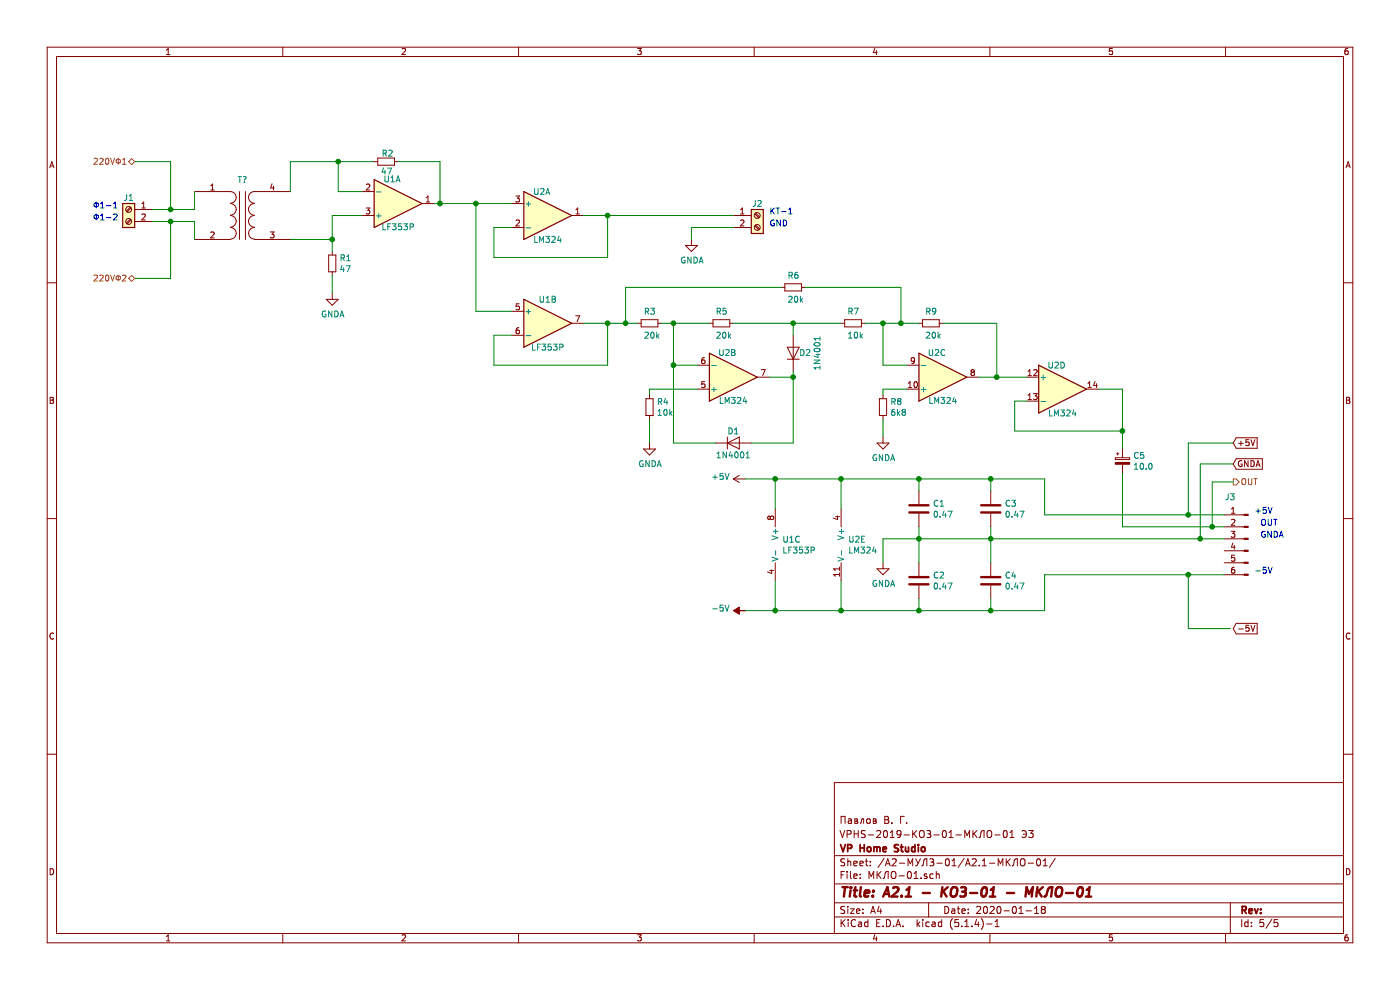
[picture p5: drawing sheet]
EESchema Schematic File Version 4
LIBS:MAIN-cache
EELAYER 30 0
EELAYER END
$Descr A4 11693 8268
encoding utf-8
Sheet 5 5
Title "A2.1 - КОЗ-01 - МКЛО-01"
Date "2020-01-18"
Rev ""
Comp "VP Home Studio"
Comment1 "VPHS-2019-КОЗ-01-МКЛО-01 Э3"
Comment2 "Павлов В. Г."
Comment3 ""
Comment4 ""
$EndDescr
$Comp
L Amplifier_Operational:LM358 U1
U 1 1
P 3325 1700
F 0 "U1" H 3275 1500 50  0000 C CNN
F 1 "LF353P" H 3325 1900 50  0000 C CNN
F 2 "Package_DIP:DIP-8_W7.62mm" H 3325 1700 50  0001 C CNN
F 3 "http://www.ti.com/lit/ds/symlink/lm2904-n.pdf" H 3325 1700 50  0001 C CNN
	1    3325 1700
	1    0    0    1   
$EndComp
$Comp
L Amplifier_Operational:LM358 U1
U 2 1
P 4575 2700
F 0 "U1" H 4575 2900 50  0000 C CNN
F 1 "LF353P" H 4575 2500 50  0000 C CNN
F 2 "Package_DIP:DIP-8_W7.62mm" H 4575 2700 50  0001 C CNN
F 3 "http://www.ti.com/lit/ds/symlink/lm2904-n.pdf" H 4575 2700 50  0001 C CNN
	2    4575 2700
	1    0    0    -1  
$EndComp
$Comp
L Amplifier_Operational:LM324 U2
U 1 1
P 4575 1800
F 0 "U2" H 4525 2000 50  0000 C CNN
F 1 "LM324" H 4575 1600 50  0000 C CNN
F 2 "Package_DIP:DIP-14_W7.62mm" H 4525 1900 50  0001 C CNN
F 3 "http://www.ti.com/lit/ds/symlink/lm2902-n.pdf" H 4625 2000 50  0001 C CNN
	1    4575 1800
	1    0    0    -1  
$EndComp
$Comp
L Amplifier_Operational:LM324 U2
U 2 1
P 6125 3150
F 0 "U2" H 6075 2950 50  0000 C CNN
F 1 "LM324" H 6125 3350 50  0000 C CNN
F 2 "Package_DIP:DIP-14_W7.62mm" H 6075 3250 50  0001 C CNN
F 3 "http://www.ti.com/lit/ds/symlink/lm2902-n.pdf" H 6175 3350 50  0001 C CNN
	2    6125 3150
	1    0    0    1   
$EndComp
$Comp
L Amplifier_Operational:LM324 U2
U 3 1
P 7875 3150
F 0 "U2" H 7825 2950 50  0000 C CNN
F 1 "LM324" H 7875 3350 50  0000 C CNN
F 2 "Package_DIP:DIP-14_W7.62mm" H 7825 3250 50  0001 C CNN
F 3 "http://www.ti.com/lit/ds/symlink/lm2902-n.pdf" H 7925 3350 50  0001 C CNN
	3    7875 3150
	1    0    0    1   
$EndComp
$Comp
L Amplifier_Operational:LM324 U2
U 4 1
P 8875 3250
F 0 "U2" H 8825 3450 50  0000 C CNN
F 1 "LM324" H 8875 3050 50  0000 C CNN
F 2 "Package_DIP:DIP-14_W7.62mm" H 8825 3350 50  0001 C CNN
F 3 "http://www.ti.com/lit/ds/symlink/lm2902-n.pdf" H 8925 3450 50  0001 C CNN
	4    8875 3250
	1    0    0    -1  
$EndComp
$Comp
L Device:Transformer_1P_1S T?
U 1 1
P 2025 1800
F 0 "T?" H 2025 2100 50  0000 C CNN
F 1 "Transformer_1P_1S" H 1975 1550 50  0001 C CNN
F 2 "Transformer_THT:Transformer_37x44" H 2025 1800 50  0001 C CNN
F 3 "~" H 2025 1800 50  0001 C CNN
	1    2025 1800
	1    0    0    -1  
$EndComp
$Comp
L Device:R_Small R3
U 1 1
P 5425 2700
F 0 "R3" V 5325 2650 50  0000 L CNN
F 1 "20k" V 5525 2650 50  0000 L CNN
F 2 "Resistor_THT:R_Axial_DIN0204_L3.6mm_D1.6mm_P7.62mm_Horizontal" H 5425 2700 50  0001 C CNN
F 3 "~" H 5425 2700 50  0001 C CNN
	1    5425 2700
	0    1    1    0   
$EndComp
$Comp
L Device:R_Small R2
U 1 1
P 3225 1350
F 0 "R2" V 3155 1310 50  0000 L CNN
F 1 "47" V 3305 1305 50  0000 L CNN
F 2 "Resistor_THT:R_Axial_DIN0204_L3.6mm_D1.6mm_P7.62mm_Horizontal" H 3225 1350 50  0001 C CNN
F 3 "~" H 3225 1350 50  0001 C CNN
	1    3225 1350
	0    1    1    0   
$EndComp
$Comp
L Device:R_Small R1
U 1 1
P 2775 2200
F 0 "R1" H 2834 2246 50  0000 L CNN
F 1 "47" H 2834 2155 50  0000 L CNN
F 2 "Resistor_THT:R_Axial_DIN0204_L3.6mm_D1.6mm_P7.62mm_Horizontal" H 2775 2200 50  0001 C CNN
F 3 "~" H 2775 2200 50  0001 C CNN
	1    2775 2200
	1    0    0    -1  
$EndComp
$Comp
L Device:R_Small R5
U 1 1
P 6025 2700
F 0 "R5" V 5925 2650 50  0000 L CNN
F 1 "20k" V 6125 2650 50  0000 L CNN
F 2 "Resistor_THT:R_Axial_DIN0204_L3.6mm_D1.6mm_P7.62mm_Horizontal" H 6025 2700 50  0001 C CNN
F 3 "~" H 6025 2700 50  0001 C CNN
	1    6025 2700
	0    1    1    0   
$EndComp
$Comp
L Device:R_Small R6
U 1 1
P 6625 2400
F 0 "R6" V 6525 2350 50  0000 L CNN
F 1 "20k" V 6725 2350 50  0000 L CNN
F 2 "Resistor_THT:R_Axial_DIN0204_L3.6mm_D1.6mm_P7.62mm_Horizontal" H 6625 2400 50  0001 C CNN
F 3 "~" H 6625 2400 50  0001 C CNN
	1    6625 2400
	0    1    1    0   
$EndComp
$Comp
L Device:R_Small R4
U 1 1
P 5425 3400
F 0 "R4" H 5484 3446 50  0000 L CNN
F 1 "10k" H 5484 3355 50  0000 L CNN
F 2 "Resistor_THT:R_Axial_DIN0204_L3.6mm_D1.6mm_P7.62mm_Horizontal" H 5425 3400 50  0001 C CNN
F 3 "~" H 5425 3400 50  0001 C CNN
	1    5425 3400
	1    0    0    -1  
$EndComp
$Comp
L Device:R_Small R8
U 1 1
P 7375 3400
F 0 "R8" H 7434 3446 50  0000 L CNN
F 1 "6k8" H 7434 3355 50  0000 L CNN
F 2 "Resistor_THT:R_Axial_DIN0204_L3.6mm_D1.6mm_P7.62mm_Horizontal" H 7375 3400 50  0001 C CNN
F 3 "~" H 7375 3400 50  0001 C CNN
	1    7375 3400
	1    0    0    -1  
$EndComp
$Comp
L Device:R_Small R9
U 1 1
P 7775 2700
F 0 "R9" V 7675 2650 50  0000 L CNN
F 1 "20k" V 7875 2650 50  0000 L CNN
F 2 "Resistor_THT:R_Axial_DIN0204_L3.6mm_D1.6mm_P7.62mm_Horizontal" H 7775 2700 50  0001 C CNN
F 3 "~" H 7775 2700 50  0001 C CNN
	1    7775 2700
	0    1    1    0   
$EndComp
$Comp
L Device:R_Small R7
U 1 1
P 7125 2700
F 0 "R7" V 7025 2650 50  0000 L CNN
F 1 "10k" V 7225 2650 50  0000 L CNN
F 2 "Resistor_THT:R_Axial_DIN0204_L3.6mm_D1.6mm_P7.62mm_Horizontal" H 7125 2700 50  0001 C CNN
F 3 "~" H 7125 2700 50  0001 C CNN
	1    7125 2700
	0    1    1    0   
$EndComp
$Comp
L Connector:Conn_01x06_Male J3
U 1 1
P 10425 4500
F 0 "J3" H 10575 4850 50  0000 C CNN
F 1 "Conn_01x06_Male" H 10525 4100 50  0001 C CNN
F 2 "Connector_Stocko:Stocko_MKS_1656-6-0-606_1x6_P2.50mm_Vertical" H 10425 4500 50  0001 C CNN
F 3 "~" H 10425 4500 50  0001 C CNN
	1    10425 4500
	-1   0    0    -1  
$EndComp
$Comp
L Connector:Screw_Terminal_01x02 J1
U 1 1
P 1075 1750
F 0 "J1" H 1075 1850 50  0000 C CNN
F 1 "Screw_Terminal_01x02" H 1075 1550 50  0001 C CNN
F 2 "TerminalBlock_RND:TerminalBlock_RND_205-00001_1x02_P5.00mm_Horizontal" H 1075 1750 50  0001 C CNN
F 3 "~" H 1075 1750 50  0001 C CNN
	1    1075 1750
	-1   0    0    -1  
$EndComp
$Comp
L Device:CP_Small C5
U 1 1
P 9375 3850
F 0 "C5" H 9463 3896 50  0000 L CNN
F 1 "10.0" H 9463 3805 50  0000 L CNN
F 2 "Capacitor_THT:CP_Radial_D6.3mm_P2.50mm" H 9375 3850 50  0001 C CNN
F 3 "~" H 9375 3850 50  0001 C CNN
	1    9375 3850
	1    0    0    -1  
$EndComp
$Comp
L Device:C C3
U 1 1
P 8275 4250
F 0 "C3" H 8390 4296 50  0000 L CNN
F 1 "0.47" H 8390 4205 50  0000 L CNN
F 2 "Capacitor_THT:C_Disc_D5.0mm_W2.5mm_P5.00mm" H 8313 4100 50  0001 C CNN
F 3 "~" H 8275 4250 50  0001 C CNN
	1    8275 4250
	1    0    0    -1  
$EndComp
$Comp
L Device:C C1
U 1 1
P 7675 4250
F 0 "C1" H 7790 4296 50  0000 L CNN
F 1 "0.47" H 7790 4205 50  0000 L CNN
F 2 "Capacitor_THT:C_Disc_D5.0mm_W2.5mm_P5.00mm" H 7713 4100 50  0001 C CNN
F 3 "~" H 7675 4250 50  0001 C CNN
	1    7675 4250
	1    0    0    -1  
$EndComp
$Comp
L Device:C C4
U 1 1
P 8275 4850
F 0 "C4" H 8390 4896 50  0000 L CNN
F 1 "0.47" H 8390 4805 50  0000 L CNN
F 2 "Capacitor_THT:C_Disc_D5.0mm_W2.5mm_P5.00mm" H 8313 4700 50  0001 C CNN
F 3 "~" H 8275 4850 50  0001 C CNN
	1    8275 4850
	1    0    0    -1  
$EndComp
$Comp
L Device:C C2
U 1 1
P 7675 4850
F 0 "C2" H 7790 4896 50  0000 L CNN
F 1 "0.47" H 7790 4805 50  0000 L CNN
F 2 "Capacitor_THT:C_Disc_D5.0mm_W2.5mm_P5.00mm" H 7713 4700 50  0001 C CNN
F 3 "~" H 7675 4850 50  0001 C CNN
	1    7675 4850
	1    0    0    -1  
$EndComp
$Comp
L Diode:1N4001 D1
U 1 1
P 6125 3700
F 0 "D1" H 6125 3800 50  0000 C CNN
F 1 "1N4001" H 6125 3600 50  0000 C CNN
F 2 "Diode_THT:D_DO-41_SOD81_P10.16mm_Horizontal" H 6125 3525 50  0001 C CNN
F 3 "http://www.vishay.com/docs/88503/1n4001.pdf" H 6125 3700 50  0001 C CNN
	1    6125 3700
	1    0    0    -1  
$EndComp
$Comp
L Diode:1N4001 D2
U 1 1
P 6625 2950
F 0 "D2" V 6625 2850 50  0000 C CNN
F 1 "1N4001" H 6625 2750 50  0000 C CNN
F 2 "Diode_THT:D_DO-41_SOD81_P10.16mm_Horizontal" H 6625 2775 50  0001 C CNN
F 3 "http://www.vishay.com/docs/88503/1n4001.pdf" H 6625 2950 50  0001 C CNN
	1    6625 2950
	0    -1   -1   0   
$EndComp
$Comp
L Connector:Screw_Terminal_01x02 J2
U 1 1
P 6325 1800
F 0 "J2" H 6325 1900 50  0000 C CNN
F 1 "Screw_Terminal_01x02" H 6325 1600 50  0001 C CNN
F 2 "TerminalBlock_RND:TerminalBlock_RND_205-00001_1x02_P5.00mm_Horizontal" H 6325 1800 50  0001 C CNN
F 3 "~" H 6325 1800 50  0001 C CNN
	1    6325 1800
	1    0    0    -1  
$EndComp
Wire Wire Line
	1275 1750 1425 1750
Wire Wire Line
	1625 1750 1625 1600
Wire Wire Line
	1625 2000 1625 1850
Wire Wire Line
	1625 1850 1425 1850
Wire Wire Line
	2425 1600 2425 1350
Wire Wire Line
	2425 1350 2825 1350
Wire Wire Line
	3025 1600 2825 1600
Wire Wire Line
	2825 1600 2825 1350
Connection ~ 2825 1350
Wire Wire Line
	2825 1350 3125 1350
Wire Wire Line
	3025 1800 2775 1800
Wire Wire Line
	2775 1800 2775 2000
Wire Wire Line
	2425 2000 2775 2000
Connection ~ 2775 2000
Wire Wire Line
	2775 2000 2775 2100
Wire Wire Line
	3625 1700 3675 1700
Wire Wire Line
	3325 1350 3675 1350
Wire Wire Line
	3675 1350 3675 1700
Connection ~ 3675 1700
Wire Wire Line
	3675 1700 3975 1700
Wire Wire Line
	4275 1900 4125 1900
Wire Wire Line
	4125 1900 4125 2150
Wire Wire Line
	4125 2150 5075 2150
Wire Wire Line
	5075 2150 5075 1800
Wire Wire Line
	4875 1800 5075 1800
Connection ~ 5075 1800
Wire Wire Line
	4275 2600 3975 2600
Wire Wire Line
	3975 2600 3975 1700
Connection ~ 3975 1700
Wire Wire Line
	3975 1700 4275 1700
Wire Wire Line
	4275 2800 4125 2800
Wire Wire Line
	4125 2800 4125 3050
Wire Wire Line
	4125 3050 5075 3050
Wire Wire Line
	5075 3050 5075 2700
Wire Wire Line
	5075 2700 4875 2700
Wire Wire Line
	5325 2700 5225 2700
Connection ~ 5075 2700
Wire Wire Line
	5925 2700 5625 2700
Wire Wire Line
	5825 3050 5625 3050
Wire Wire Line
	5625 3050 5625 2700
Connection ~ 5625 2700
Wire Wire Line
	5625 2700 5525 2700
Wire Wire Line
	5825 3250 5425 3250
Wire Wire Line
	5425 3250 5425 3300
Wire Wire Line
	5975 3700 5625 3700
Wire Wire Line
	5625 3700 5625 3050
Connection ~ 5625 3050
Wire Wire Line
	6425 3150 6625 3150
Wire Wire Line
	6625 3150 6625 3100
Wire Wire Line
	6275 3700 6625 3700
Wire Wire Line
	6625 3700 6625 3150
Connection ~ 6625 3150
Wire Wire Line
	6125 2700 6625 2700
Wire Wire Line
	6625 2800 6625 2700
Connection ~ 6625 2700
Wire Wire Line
	6625 2700 7025 2700
Wire Wire Line
	6525 2400 5225 2400
Wire Wire Line
	5225 2400 5225 2700
Connection ~ 5225 2700
Wire Wire Line
	5225 2700 5075 2700
Wire Wire Line
	7225 2700 7375 2700
Wire Wire Line
	6725 2400 7525 2400
Wire Wire Line
	7525 2400 7525 2700
Connection ~ 7525 2700
Wire Wire Line
	7525 2700 7675 2700
Wire Wire Line
	7575 3050 7375 3050
Wire Wire Line
	7375 3050 7375 2700
Connection ~ 7375 2700
Wire Wire Line
	7375 2700 7525 2700
Wire Wire Line
	7575 3250 7375 3250
Wire Wire Line
	7375 3250 7375 3300
Wire Wire Line
	8175 3150 8325 3150
Wire Wire Line
	7875 2700 8325 2700
Wire Wire Line
	8325 2700 8325 3150
Connection ~ 8325 3150
Wire Wire Line
	8325 3150 8575 3150
Wire Wire Line
	8575 3350 8475 3350
Wire Wire Line
	8475 3350 8475 3600
Wire Wire Line
	8475 3600 9375 3600
Wire Wire Line
	9375 3600 9375 3250
Wire Wire Line
	9375 3250 9175 3250
Wire Wire Line
	9375 3750 9375 3600
Connection ~ 9375 3600
Wire Wire Line
	9375 3950 9375 4400
Wire Wire Line
	9375 4400 10125 4400
Wire Wire Line
	10225 4300 9925 4300
Wire Wire Line
	8725 4300 8725 4000
Wire Wire Line
	8725 4000 8275 4000
Wire Wire Line
	7675 4100 7675 4000
Wire Wire Line
	8275 4100 8275 4000
Connection ~ 8275 4000
Wire Wire Line
	8275 4000 7675 4000
Wire Wire Line
	8725 5100 8725 4800
Wire Wire Line
	8725 4800 9925 4800
Wire Wire Line
	8275 5000 8275 5100
Connection ~ 8275 5100
Wire Wire Line
	8275 5100 8725 5100
Wire Wire Line
	7675 5000 7675 5100
Wire Wire Line
	7675 5100 8275 5100
Wire Wire Line
	7675 4400 7675 4500
Wire Wire Line
	8275 4500 7675 4500
Connection ~ 8275 4500
Wire Wire Line
	8275 4500 8275 4700
Connection ~ 7675 4500
Wire Wire Line
	7675 4500 7675 4700
Wire Wire Line
	8275 4500 10025 4500
Wire Wire Line
	8275 4400 8275 4500
Wire Wire Line
	7025 4850 7025 5100
Wire Wire Line
	6475 5100 7025 5100
Wire Wire Line
	6475 4850 6475 5100
Wire Wire Line
	7025 4000 6475 4000
Wire Wire Line
	7025 4250 7025 4000
Wire Wire Line
	6475 4000 6475 4250
$Comp
L Amplifier_Operational:LM358 U1
U 3 1
P 6575 4550
F 0 "U1" H 6533 4596 50  0000 L CNN
F 1 "LF353P" H 6533 4505 50  0000 L CNN
F 2 "Package_DIP:DIP-8_W7.62mm" H 6575 4550 50  0001 C CNN
F 3 "http://www.ti.com/lit/ds/symlink/lm2904-n.pdf" H 6575 4550 50  0001 C CNN
	3    6575 4550
	1    0    0    -1  
$EndComp
$Comp
L Amplifier_Operational:LM324 U2
U 5 1
P 7125 4550
F 0 "U2" H 7083 4596 50  0000 L CNN
F 1 "LM324" H 7083 4505 50  0000 L CNN
F 2 "Package_DIP:DIP-14_W7.62mm" H 7075 4650 50  0001 C CNN
F 3 "http://www.ti.com/lit/ds/symlink/lm2902-n.pdf" H 7175 4750 50  0001 C CNN
	5    7125 4550
	1    0    0    -1  
$EndComp
Text Notes 10475 4300 0    50   ~ 0
+5V
Text Notes 10525 4400 0    50   ~ 0
OUT
Text Notes 10525 4500 0    50   ~ 0
GNDA
Text Notes 10475 4800 0    50   ~ 0
-5V
Text Notes 775  1750 0    50   ~ 0
Ф1-1
Text Notes 775  1850 0    50   ~ 0
Ф1-2
Text Notes 6425 1800 0    50   ~ 0
КТ-1
Text Notes 6425 1900 0    50   ~ 0
GND
$Comp
L power:GNDA #PWR?
U 1 1
P 5775 2000
F 0 "#PWR?" H 5775 1750 50  0001 C CNN
F 1 "GNDA" H 5780 1827 50  0000 C CNN
F 2 "" H 5775 2000 50  0001 C CNN
F 3 "" H 5775 2000 50  0001 C CNN
	1    5775 2000
	1    0    0    -1  
$EndComp
$Comp
L power:GNDA #PWR?
U 1 1
P 2775 2450
F 0 "#PWR?" H 2775 2200 50  0001 C CNN
F 1 "GNDA" H 2780 2277 50  0000 C CNN
F 2 "" H 2775 2450 50  0001 C CNN
F 3 "" H 2775 2450 50  0001 C CNN
	1    2775 2450
	1    0    0    -1  
$EndComp
$Comp
L power:GNDA #PWR?
U 1 1
P 5425 3700
F 0 "#PWR?" H 5425 3450 50  0001 C CNN
F 1 "GNDA" H 5430 3527 50  0000 C CNN
F 2 "" H 5425 3700 50  0001 C CNN
F 3 "" H 5425 3700 50  0001 C CNN
	1    5425 3700
	1    0    0    -1  
$EndComp
$Comp
L power:GNDA #PWR?
U 1 1
P 7375 3650
F 0 "#PWR?" H 7375 3400 50  0001 C CNN
F 1 "GNDA" H 7380 3477 50  0000 C CNN
F 2 "" H 7375 3650 50  0001 C CNN
F 3 "" H 7375 3650 50  0001 C CNN
	1    7375 3650
	1    0    0    -1  
$EndComp
$Comp
L power:GNDA #PWR?
U 1 1
P 7375 4700
F 0 "#PWR?" H 7375 4450 50  0001 C CNN
F 1 "GNDA" H 7380 4527 50  0000 C CNN
F 2 "" H 7375 4700 50  0001 C CNN
F 3 "" H 7375 4700 50  0001 C CNN
	1    7375 4700
	1    0    0    -1  
$EndComp
Wire Wire Line
	7375 4700 7375 4500
Wire Wire Line
	7375 4500 7675 4500
Wire Wire Line
	7375 3650 7375 3500
Wire Wire Line
	5425 3500 5425 3700
Wire Wire Line
	2775 2450 2775 2300
Wire Wire Line
	7025 4000 7675 4000
Connection ~ 7025 4000
Connection ~ 7675 4000
Wire Wire Line
	7025 5100 7675 5100
Connection ~ 7025 5100
Connection ~ 7675 5100
Wire Wire Line
	5775 2000 5775 1900
Wire Wire Line
	5775 1900 6125 1900
Wire Wire Line
	5075 1800 6125 1800
$Comp
L power:+5V #PWR?
U 1 1
P 6225 4000
F 0 "#PWR?" H 6225 3850 50  0001 C CNN
F 1 "+5V" V 6240 4128 50  0000 L CNN
F 2 "" H 6225 4000 50  0001 C CNN
F 3 "" H 6225 4000 50  0001 C CNN
	1    6225 4000
	0    -1   -1   0   
$EndComp
$Comp
L power:-5V #PWR?
U 1 1
P 6225 5100
F 0 "#PWR?" H 6225 5200 50  0001 C CNN
F 1 "-5V" V 6240 5228 50  0000 L CNN
F 2 "" H 6225 5100 50  0001 C CNN
F 3 "" H 6225 5100 50  0001 C CNN
	1    6225 5100
	0    -1   -1   0   
$EndComp
Wire Wire Line
	6225 5100 6475 5100
Connection ~ 6475 5100
Wire Wire Line
	6225 4000 6475 4000
Connection ~ 6475 4000
Text GLabel 10300 3700 2    50   Input ~ 0
+5V
Text GLabel 10300 5250 2    50   Input ~ 0
-5V
Text GLabel 10300 3875 2    50   Input ~ 0
GNDA
Text HLabel 10300 4025 2    50   Output ~ 0
OUT
Wire Wire Line
	10300 4025 10125 4025
Wire Wire Line
	10125 4025 10125 4400
Connection ~ 10125 4400
Wire Wire Line
	10125 4400 10225 4400
Wire Wire Line
	10300 3875 10025 3875
Wire Wire Line
	10025 3875 10025 4500
Connection ~ 10025 4500
Wire Wire Line
	10025 4500 10225 4500
Wire Wire Line
	10300 3700 9925 3700
Wire Wire Line
	9925 3700 9925 4300
Connection ~ 9925 4300
Wire Wire Line
	9925 4300 8725 4300
Wire Wire Line
	10275 5250 9925 5250
Wire Wire Line
	9925 5250 9925 4800
Connection ~ 9925 4800
Wire Wire Line
	9925 4800 10225 4800
Text HLabel 1125 1350 0    50   BiDi ~ 0
220VФ1
Text HLabel 1125 2325 0    50   BiDi ~ 0
220VФ2
Wire Wire Line
	1125 2325 1425 2325
Wire Wire Line
	1425 2325 1425 1850
Connection ~ 1425 1850
Wire Wire Line
	1425 1850 1275 1850
Wire Wire Line
	1125 1350 1425 1350
Wire Wire Line
	1425 1350 1425 1750
Connection ~ 1425 1750
Wire Wire Line
	1425 1750 1625 1750
$EndSCHEMATC
